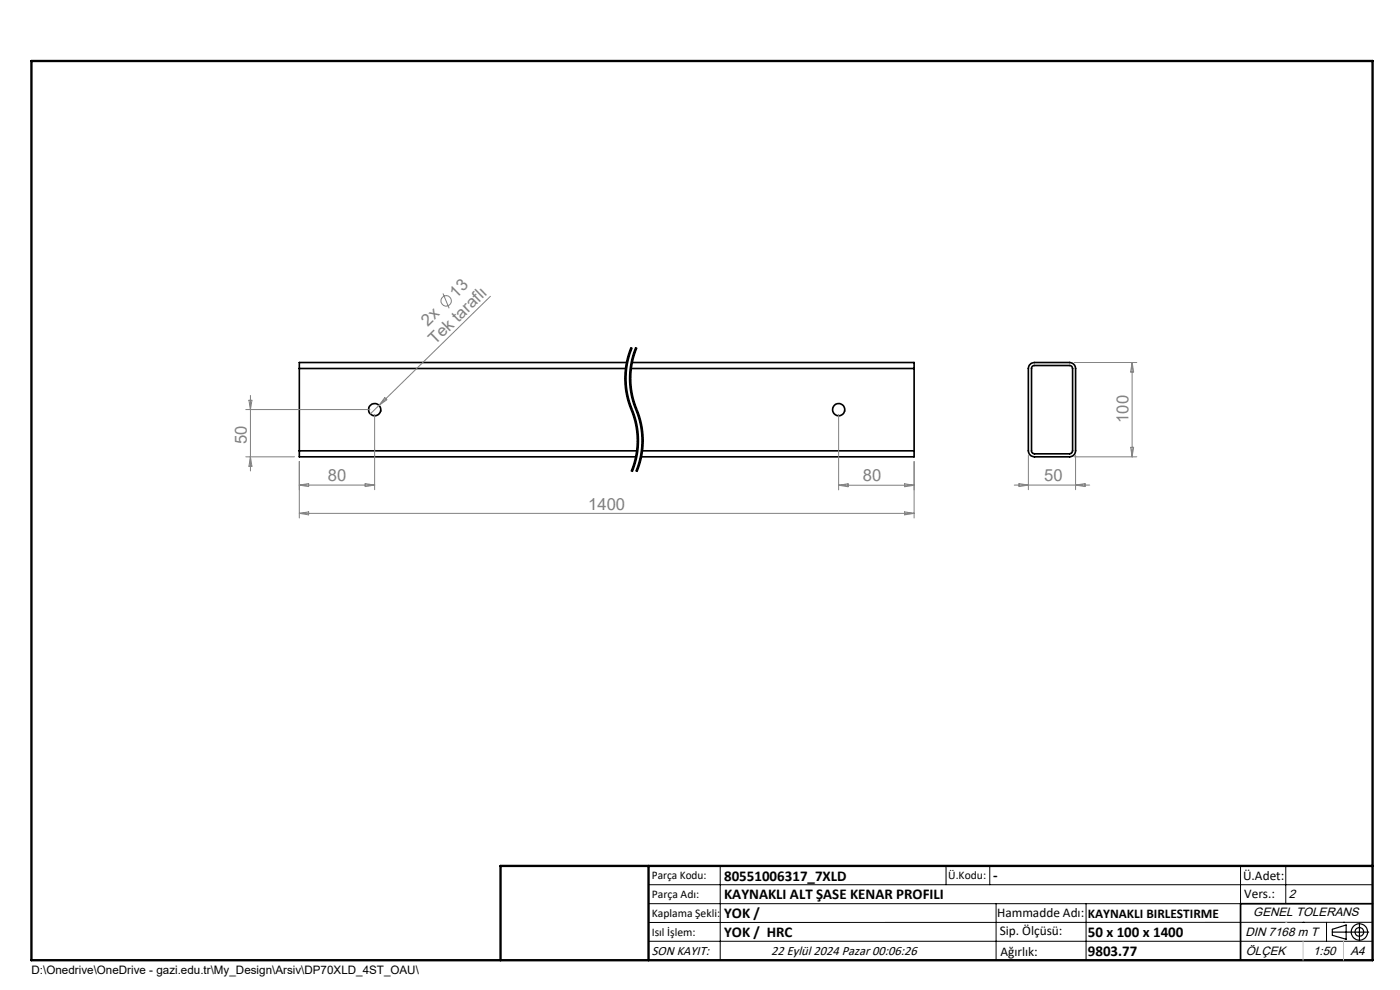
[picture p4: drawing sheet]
<svg xmlns="http://www.w3.org/2000/svg" width="297mm" height="210mm" viewBox="0 0 297 210" stroke-linecap="round" stroke-linejoin="round" font-family="sans-serif">
<g fill="none" stroke="#000" stroke-width=".35">
<path d="M63.5 78.2h69.3M63.5 78.2v17.4M133 76.9h-69.5v1.3M133.8 78.2h60.1M134 76.9h59.9v1.3M193.9 78.2v17.4M218.4 77.5l.3-.4 .8-.2h7.4a1.33 1.33 0 0 1 1.3 1.3v17.4a1.33 1.33 0 0 1-1.3 1.3h-7.4a1.33 1.33 0 0 1-1.3-1.3v-17.4zM219 77.7l.3-.2h7.6a.66 .66 0 0 1 .6 .7l-.1 17.8-.5 .3h-7.4a.66 .66 0 0 1-.7-.7v-17.5zM63.5 95.6v1.3h71.5M63.5 95.6h71.6M136.2 95.6h57.7M193.9 95.6v1.3h-57.9"/>
<path d="M291.2 191.7h-28v12"/>
<circle cx="79.5" cy="86.9" r="1.3"/>
<circle cx="177.9" cy="86.9" r="1.3"/>
</g>
<g fill="none" stroke="#808080" stroke-width=".21">
<path d="M94 62.3l1.3 3.1M104 62.9l-23.6 23.1M227.9 76.9h13.3M240.2 76.9v20M240.2 76.9l.3 2h-.6zM52.1 86.9h26.4M52.1 96.9h10.4M52.8 84.9h.6l-.3 2zM53.1 83.9v16M53.1 96.9l.3 2h-.6zM63.5 97.9v12M79.5 87.9v16"/>
<path d="M80.4 86l-1.8 1.8M81.6 84.3l.5 .5-1.7 1.2zM177.9 87.9v16M193.9 97.9v12M218.2 96.6v7.3M227.9 96.9h13.3M228.2 96.6v7.3M239.9 94.9h.6l-.3 2zM63.5 102.9h16M63.5 102.9l2-.3v.6zM63.5 108.9l2-.3v.6zM63.5 108.9h130.4"/>
<path d="M77.5 102.6l2 .3-2 .3zM177.9 102.9h16M177.9 102.9l2-.3v.6zM191.9 108.6l2 .3-2 .3zM191.9 102.6l2 .3-2 .3zM215.2 102.9h16M216.2 102.6l2 .3-2 .3zM228.2 102.9l2-.3v.6z"/>
<circle cx="94.6" cy="63.8" r="1.09"/>
</g>
<path d="M134 73.7a17.1 17.1 0 0 0 0 13.2M135 73.7a17.1 17.1 0 0 0 0 13.2M134 86.9a17.1 17.1 0 0 1 0 13.2M135 86.9a17.1 17.1 0 0 1 0 13.2" fill="none" stroke="#000" stroke-width=".21" stroke-dasharray="6.3 1.3 1.3 1.3" stroke-dashoffset="1.5" stroke-linecap="butt"/>
<g fill="none" stroke="#000" stroke-width=".21">
<path d="M132.9 78.8a16.9 16.9 0 0 0 1.1 7.5M133 78.3l-.1 .5M133.4 76l-.4 2.3M133.8 74.9l-.4 1.1M133.8 73.6l-1 3.4-.3 3.6M133.9 78.8a16.9 16.9 0 0 0 .7 6.4M134 78.3l-.1 .5M134 73.7a17.8 17.8 0 0 0 .5 14.6 17.1 17.1 0 0 1-.5 11.8M134.2 73.8l-.4 1.1M134.4 76l-.4 2.3M134.6 75.4l-.2 .6M134.8 74.9l-.2 .5"/>
<path d="M134.8 73.6l-1 3.4-.3 3.6M135 73.7a17.8 17.8 0 0 0 .5 14.6 17.1 17.1 0 0 1-.5 11.8M135.2 73.8l-.4 1.1M132.5 80.6a17.7 17.7 0 0 0 1.5 6.9M133.5 80.6l.4 3.5 1.8 5.6M134 86.3l.1 .2M134 87.5l.7 2.2M134 99.4l-.2 .6M134.1 86.5l.1 .3zM134.2 86.8l.9 2.8 .4 3M134.6 85.2l.4 1.1M134.7 89.7a16.9 16.9 0 0 1-.7 9.7"/>
<path d="M135 86.3l.6 1.6M135.1 97.3l-.9 2.8M135.2 96.7l-.1 .6M135.3 96.1l-.1 .6M135.5 92.6l-.2 3.5M135.6 99l-.4 1.1M135.6 87.9l.6 2.3 .3 2.4M135.7 89.7a17 17 0 0 1-.9 10.3M136.1 97.3l-.5 1.7M136.2 96.7l-.1 .6M136.3 96.1l-.1 .6M136.5 92.6l-.2 3.5"/>
<path d="M137.6 187.7h153.6M137.6 191.7h153.6M137.6 199.7h153.6M152.8 183.7v20M200.7 183.7v4M210 183.7v4M211.3 191.7v12M230.4 191.7v12M263.2 183.7v20M272.8 183.7v8M276.4 195.6h.1M281.4 195.6v4.1"/>
<path d="M285 195.6h.1M291.2 195.6l-153.6 .1"/>
</g>
<g fill="none" stroke="#000" stroke-width=".25">
<path d="M282.6 197.7h7.8M282.6 197.1l3-.9v3l-3-.8zM288.4 195.8v3.8M106.2 203.7h185"/>
<circle cx="288.4" cy="197.7" r="1.74"/>
<circle cx="288.4" cy="197.7" r=".93"/>
</g>
<path d="M6.7 12.9h284.5v190.8h-284.5zM137.6 183.7v20M291.2 183.7h-185v20" fill="none" stroke="#000" stroke-width=".5"/>
<path d="M276.4 199.7v4M285 199.7v4" fill="none" stroke="#c0c0c0" stroke-width=".21"/>
<path d="M272.8 195.6h.1" fill="none" stroke="#c0c0c0" stroke-width=".25"/>
<g font-size="3.5" fill="#808080">
<text x="96.8" y="63.4" transform="rotate(-44 96.8 63.4)">13</text>
<text x="90.8" y="69.3" transform="rotate(-44 90.8 69.3)">2x</text>
<text x="92.3" y="73.3" transform="rotate(-44 92.3 73.3)">Tek taraflı</text>
<text x="239.4" y="89.7" transform="rotate(-90 239.4 89.7)">100</text>
<text x="52.4" y="94.1" transform="rotate(-90 52.4 94.1)">50</text>
<text x="69.5" y="102.1">80</text>
<text x="183" y="102.1">80</text>
<text x="221.5" y="102.1">50</text>
<text x="124.8" y="108.1">1400</text>
</g>
<g font-size="3.2">
<text x="153.6" y="186.8">80551006317_7XLD</text>
<text x="153.6" y="190.8">KAYNAKLI ALT ŞASE KENAR PROFILI</text>
<text x="210.7" y="186.6">-</text>
<text x="153.6" y="194.8">YOK /</text>
<text x="153.6" y="198.8">YOK / HRC</text>
<text x="230.8" y="198.7">50 x 100 x 1400</text>
<text x="230.8" y="202.8">9803.77</text>
</g>
<g font-size="2.8">
<text x="263.7" y="186.7">Ü.Adet:</text>
<text x="263.9" y="190.5">Vers.:</text>
<text x="211.5" y="194.5">Hammadde Adı:</text>
<text x="230.8" y="194.7">KAYNAKLI BIRLESTIRME</text>
<text x="138.3" y="202.6">SON KAYIT:</text>
<text x="163.6" y="202.6">22 Eylül 2024 Pazar 00:06:26</text>
<text x="212.1" y="198.4">Sip. Ölçüsü:</text>
<text x="212.2" y="202.7">Ağırlık:</text>
</g>
<g font-size="2.6">
<text x="273.4" y="190.4">2</text>
<text x="265.9" y="194.4">GENEL TOLERANS</text>
<text x="264.2" y="198.5">DIN 7168 m T</text>
<text x="264.3" y="202.6">ÖLÇEK</text>
<text x="278.5" y="202.6">1:50</text>
<text x="286.5" y="202.6">A4</text>
</g>
<g font-size="2.5">
<text x="138.3" y="186.4">Parça Kodu:</text>
<text x="138.3" y="190.5">Parça Adı:</text>
<text x="201.2" y="186.5">Ü.Kodu:</text>
<text x="138.3" y="194.5">Kaplama Şekli:</text>
<text x="138.3" y="198.6">Isıl İşlem:</text>
<text x="6.7" y="206.7">D:\Onedrive\OneDrive - gazi.edu.tr\My_Design\Arsiv\DP70XLD_4ST_OAU\</text>
</g>
</svg>
